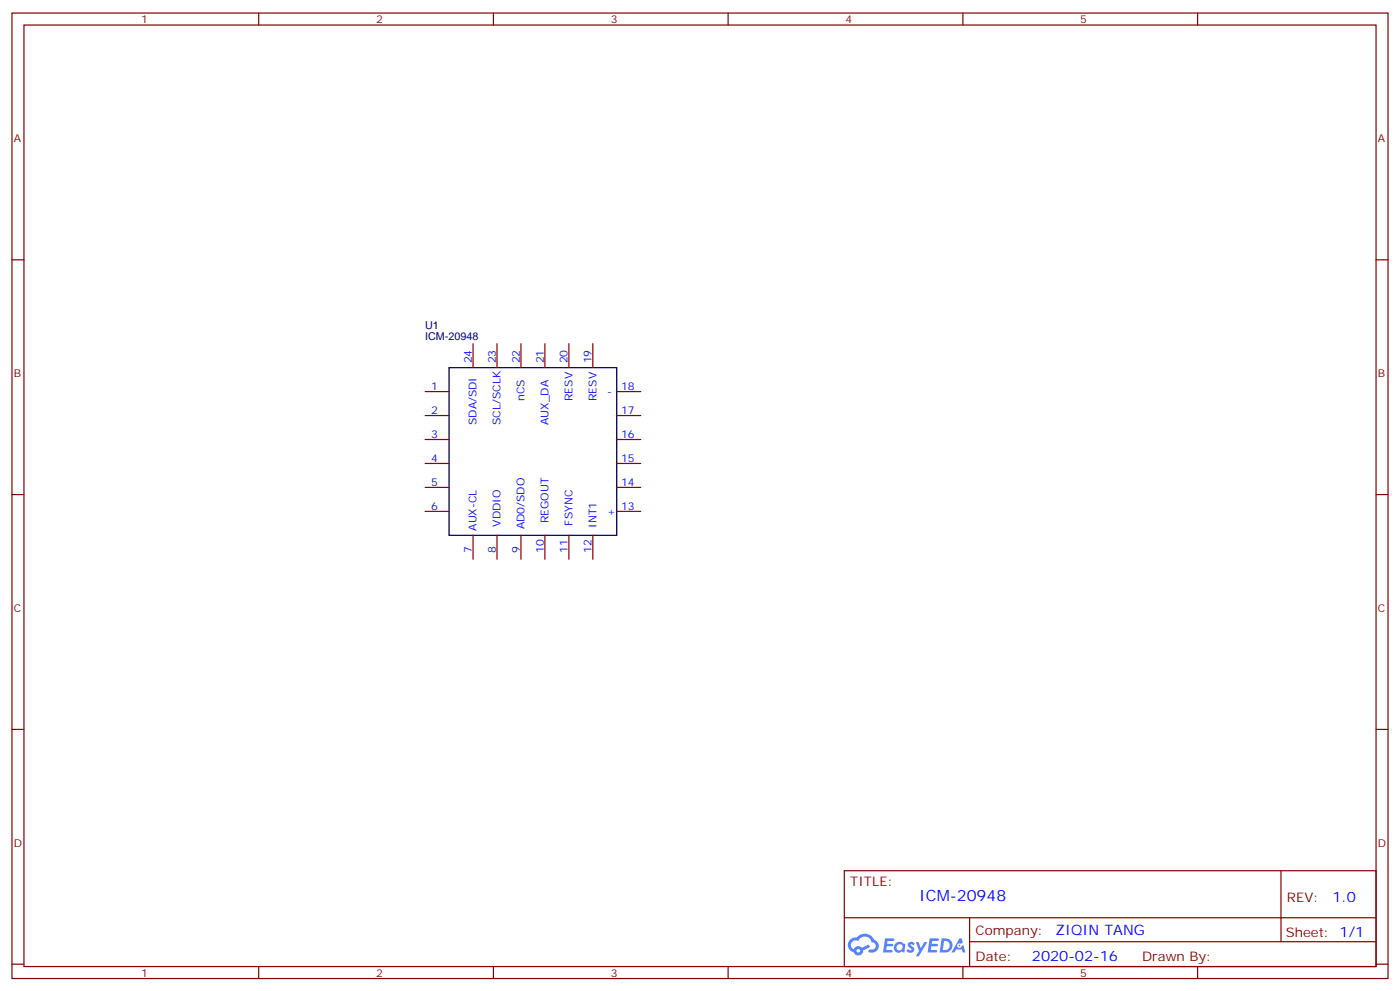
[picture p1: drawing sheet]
<svg xmlns="http://www.w3.org/2000/svg" width="412mm" height="292mm" viewBox="0 0 412 292" stroke-linecap="round" stroke-linejoin="round" font-family="sans-serif">
<g fill="none" stroke="#870000" stroke-width=".35">
<path d="M3.5 3.8h405.4v284.4h-405.4zM7.1 7.4h398.2v277.3h-398.2zM76.2 3.8v3.6M145.3 3.8v3.6M214.5 3.8v3.6M283.6 3.8v3.6M352.8 3.8v3.6M3.5 76.5h3.6M405.3 76.5h3.6M3.5 145.7h3.6M405.3 145.7h3.6M3.5 214.8h3.6"/>
<path d="M405.3 214.8h3.6M248.7 256.4h156.6v28.3h-156.6zM377.3 256.5v20.8M248.7 270.3h156.5M285.6 277.3h119.6M285.6 270.3v14.1M3.5 284h3.6M76.2 284.7v3.5M145.3 284.7v3.5M214.5 284.7v3.5M283.6 284.7v3.5M352.8 284.7v3.5"/>
<path d="M405.3 284h3.6"/>
</g>
<g fill="#5487ff">
<path d="M267.7 277.6a1.22 1.22 0 0 1 1.7 .3l-.4 .6a.47 .47 0 0 0-.3-.5 .47 .47 0 0 0-.5 .2l.1 .3a1.14 1.14 0 0 1 .8 1.7 1.14 1.14 0 0 1-1.9 0l-.2-.2 .5-.5 .7 .4a.29 .29 0 0 0 .3-.3 .29 .29 0 0 0-.2-.3 1.04 1.04 0 0 1-.6-1.7z"/>
<path d="M260.7 276.4h2.4l.3 .1-.2 .5-1.8 .1-.1 .9h1.5l.3 .3-.3 .4h-1.6l-.2 1.1h1.7l.2 .4-.2 .3h-2.6z"/>
<path d="M273.8 276.4h2.4l.3 .1-.1 .5-1.8 .1-.2 .9h1.6l.3 .3-.4 .4h-1.6l-.1 1.1h1.7l.2 .4-.2 .3h-2.6z"/>
<path d="M282.6 276.4h.7l.3 1.2-.6 .3a.69 .69 0 0 0-1 .3 .69 .69 0 0 0 .4 1 .69 .69 0 0 0 .9-.6l.5-.3 .6 2.2h-.8l-.2-.9h-1.8l-.5 .9h-.8z"/>
<path d="M269.8 277.4h.8l.6 1.9 1.1-1.9h.9l-2.6 4.2h-.8l.9-1.5z"/>
<path d="M277.4 276.4l-.6 4.1h1.3a2.11 2.11 0 0 0 2.5-2.1 2.11 2.11 0 0 0-2.5-2zM278.1 277.1a1.39 1.39 0 0 1 1.7 1.4 1.39 1.39 0 0 1-1.8 1.3h-.3z"/>
<path d="M263.7 278a1.54 1.54 0 0 0-.1 2.1 1.54 1.54 0 0 0 2.2 .2l.6 .2 .3-2.3-.2-.2-.4-.1a1.49 1.49 0 0 0-2.4 .1zM264 279a.94 .94 0 0 1 1.8 0 .94 .94 0 0 1-1.8 0z"/>
<path d="M250.4 276.7a2.18 2.18 0 0 0 1.1 3.8 1.44 1.44 0 0 0 1.6 .9 1.44 1.44 0 0 0 1.2-1.5l2-1-.5-.7-1.9 .9a1.47 1.47 0 0 0-2.4 .5 1.39 1.39 0 0 1-.7-2 1.39 1.39 0 0 1 2-.5 2.12 2.12 0 0 1 2.2-1.3 2.12 2.12 0 0 1 1.9 1.7 1.14 1.14 0 0 1 1.1 1.4 1.14 1.14 0 0 1-1.7 .8 .43 .43 0 0 0-.5 .3 .43 .43 0 0 0 .4 .5 1.98 1.98 0 0 0 2.5-1.2 1.98 1.98 0 0 0-1.2-2.5 3.1 3.1 0 0 0-5.3-.7l-.9 .1zM252.3 280a.55 .55 0 0 1 1.1 0 .55 .55 0 0 1-1.1 0z"/>
<circle cx="282.6" cy="278.5" r=".26"/>
</g>
<path d="M132.3 108.3h49.4v49.4h-49.4z" fill="none" stroke="#000" stroke-width=".35"/>
<g fill="none" stroke="#870000" stroke-width=".35">
<path d="M125.2 115.3h7.1M139.3 101.2v7.1M146.4 101.2v7.1M153.5 101.2v7.1M160.5 101.2v7.1M167.6 101.2v7.1M174.6 101.2v7.1M181.7 115.3h7M125.2 122.4h7.1M125.2 129.4h7.1M125.2 136.5h7.1M181.7 122.4h7"/>
<path d="M181.7 129.4h7M181.7 136.5h7M125.2 143.5h7.1M125.2 150.6h7.1M139.3 157.7v7M146.4 157.7v7M153.5 157.7v7M160.5 157.7v7M167.6 157.7v7M174.6 157.7v7M181.7 143.5h7M181.7 150.6h7"/>
</g>
<text font-size="4.6" fill="#00f" x="270.8" y="265.5">ICM-20948</text>
<g font-size="4.2" fill="#00f">
<text x="392.5" y="265.7">1.0</text>
<text x="310.9" y="275.3">ZIQIN TANG</text>
<text x="304" y="283.1">2020-02-16</text>
</g>
<g font-size="3.9" fill="#800">
<text x="250.5" y="261">TITLE:</text>
<text x="379.1" y="265.7">REV:</text>
<text x="287.4" y="275.2">Company:</text>
<text x="378.7" y="275.8">Sheet: 1/1</text>
<text x="287.4" y="282.9">Date:</text>
<text x="336.4" y="283">Drawn By:</text>
</g>
<g font-size="3.2" fill="#800">
<text x="41.6" y="6.8">1</text>
<text x="110.8" y="6.8">2</text>
<text x="179.9" y="6.8">3</text>
<text x="249.1" y="6.8">4</text>
<text x="318.2" y="6.8">5</text>
<text x="4.1" y="41.9">A</text>
<text x="405.9" y="41.9">A</text>
<text x="4.1" y="111.1">B</text>
<text x="405.9" y="111.1">B</text>
<text x="4.1" y="180.2">C</text>
<text x="405.9" y="180.2">C</text>
<text x="4.1" y="249.4">D</text>
<text x="405.9" y="249.4">D</text>
<text x="41.6" y="287.7">1</text>
<text x="110.8" y="287.7">2</text>
<text x="179.9" y="287.7">3</text>
<text x="249.1" y="287.7">4</text>
<text x="318.2" y="287.7">5</text>
</g>
<g font-size="3.2" fill="#000080">
<text x="125.2" y="100.2">ICM-20948</text>
<text x="125.2" y="97">U1</text>
</g>
<g font-size="3.2" fill="#00f">
<text x="139" y="107" transform="rotate(-90 139 107)">24</text>
<text x="146" y="107" transform="rotate(-90 146 107)">23</text>
<text x="153.1" y="107" transform="rotate(-90 153.1 107)">22</text>
<text x="160.2" y="107" transform="rotate(-90 160.2 107)">21</text>
<text x="167.2" y="107" transform="rotate(-90 167.2 107)">20</text>
<text x="174.3" y="107" transform="rotate(-90 174.3 107)">19</text>
<text x="127" y="115">1</text>
<text x="154.5" y="118.1" transform="rotate(-90 154.5 118.1)">nCS</text>
<text x="168.6" y="118.1" transform="rotate(-90 168.6 118.1)">RESV</text>
<text x="175.7" y="118.1" transform="rotate(-90 175.7 118.1)">RESV</text>
<text x="178.9" y="116.4">-</text>
<text x="182.9" y="115">18</text>
<text x="127" y="122">2</text>
<text x="140.4" y="125.2" transform="rotate(-90 140.4 125.2)">SDA/SDI</text>
<text x="147.5" y="125.2" transform="rotate(-90 147.5 125.2)">SCL/SCLK</text>
<text x="161.6" y="125.2" transform="rotate(-90 161.6 125.2)">AUX_DA</text>
<text x="182.9" y="122">17</text>
<text x="127" y="129.1">3</text>
<text x="182.9" y="129.1">16</text>
<text x="127" y="136.1">4</text>
<text x="182.9" y="136.1">15</text>
<text x="127" y="143.2">5</text>
<text x="182.9" y="143.2">14</text>
<text x="127" y="150.2">6</text>
<text x="147.5" y="155.1" transform="rotate(-90 147.5 155.1)">VDDIO</text>
<text x="154.5" y="155.9" transform="rotate(-90 154.5 155.9)">AD0/SDO</text>
<text x="161.6" y="154.2" transform="rotate(-90 161.6 154.2)">REGOUT</text>
<text x="168.6" y="154.8" transform="rotate(-90 168.6 154.8)">FSYNC</text>
<text x="175.7" y="155.5" transform="rotate(-90 175.7 155.5)">INT1</text>
<text x="178.9" y="151.7">+</text>
<text x="182.9" y="150.2">13</text>
<text x="140.4" y="156.3" transform="rotate(-90 140.4 156.3)">AUX-CL</text>
<text x="139" y="162.9" transform="rotate(-90 139 162.9)">7</text>
<text x="146" y="162.9" transform="rotate(-90 146 162.9)">8</text>
<text x="153.1" y="162.9" transform="rotate(-90 153.1 162.9)">9</text>
<text x="160.2" y="162.9" transform="rotate(-90 160.2 162.9)">10</text>
<text x="167.2" y="162.9" transform="rotate(-90 167.2 162.9)">11</text>
<text x="174.3" y="162.9" transform="rotate(-90 174.3 162.9)">12</text>
</g>
</svg>
